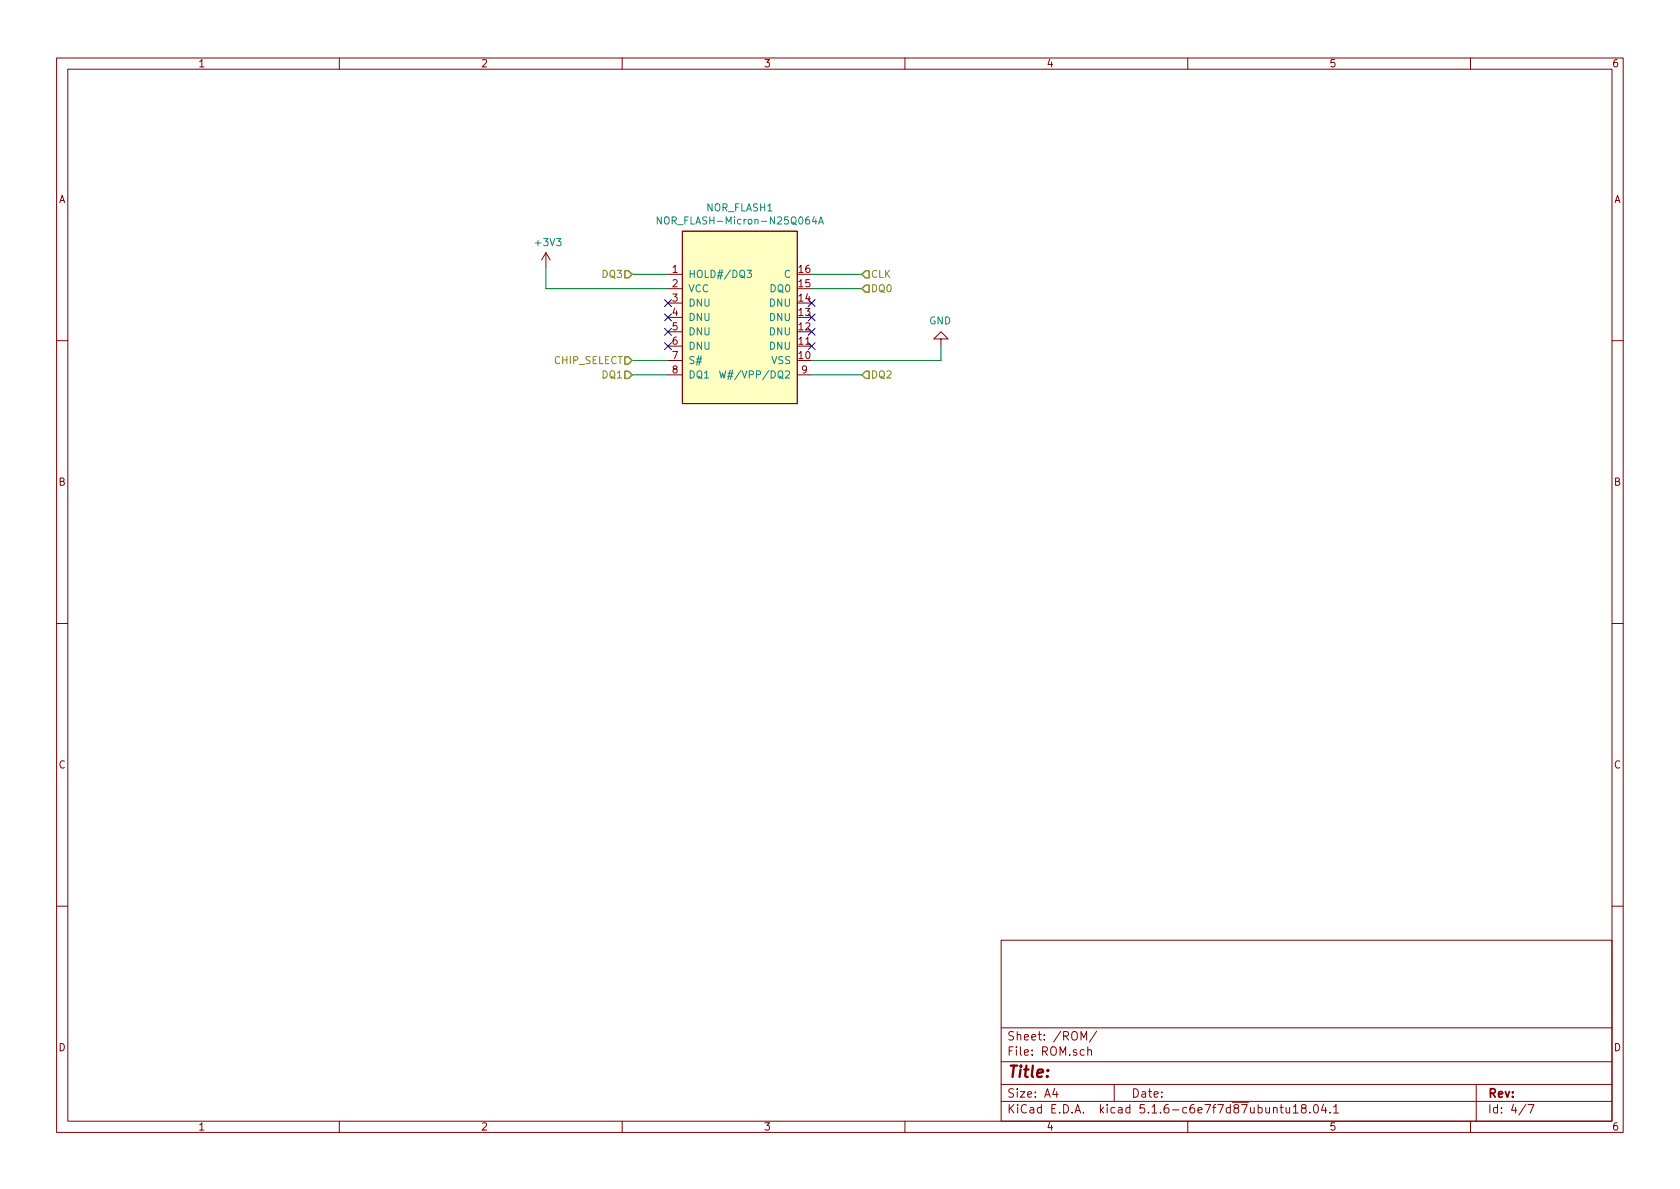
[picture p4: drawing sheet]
EESchema Schematic File Version 4
EELAYER 30 0
EELAYER END
$Descr A4 11693 8268
encoding utf-8
Sheet 4 7
Title ""
Date ""
Rev ""
Comp ""
Comment1 ""
Comment2 ""
Comment3 ""
Comment4 ""
$EndDescr
$Comp
L Alessandro_Custom:NOR_FLASH-Micron-N25Q064A NOR_FLASH?
U 1 1
P 4750 1600
AR Path="/5F64163B/5F673E59/5F8F800A" Ref="NOR_FLASH?"  Part="1" 
AR Path="/5F64163B/5F61096F/5F8F800A" Ref="NOR_FLASH?"  Part="1" 
AR Path="/5F64163B/5F610B6B/5F8F800A" Ref="NOR_FLASH?"  Part="1" 
AR Path="/5F64163B/5F610D67/5F8F800A" Ref="NOR_FLASH?"  Part="1" 
AR Path="/5F64163B/5F610FC5/5F8F800A" Ref="NOR_FLASH?"  Part="1" 
AR Path="/5F64163B/5F61114A/5F8F800A" Ref="NOR_FLASH?"  Part="1" 
AR Path="/5F64163B/5F611434/5F8F800A" Ref="NOR_FLASH?"  Part="1" 
AR Path="/5F64163B/5F6116C3/5F8F800A" Ref="NOR_FLASH?"  Part="1" 
AR Path="/5F64163B/5F8EEADB/5F8F800A" Ref="NOR_FLASH?"  Part="1" 
AR Path="/5F64163B/5F8EEAE3/5F8F800A" Ref="NOR_FLASH?"  Part="1" 
AR Path="/5F64163B/5F8EEAEB/5F8F800A" Ref="NOR_FLASH?"  Part="1" 
AR Path="/5F64163B/5F8EEAF3/5F8F800A" Ref="NOR_FLASH?"  Part="1" 
AR Path="/5F64163B/5F8EEAFB/5F8F800A" Ref="NOR_FLASH?"  Part="1" 
AR Path="/5F64163B/5F8F800A" Ref="NOR_FLASH1"  Part="1" 
F 0 "NOR_FLASH1" H 5150 1765 50  0000 C CNN
F 1 "NOR_FLASH-Micron-N25Q064A" H 5150 1674 50  0000 C CNN
F 2 "" H 4750 1600 50  0001 C CNN
F 3 "" H 4750 1600 50  0001 C CNN
	1    4750 1600
	1    0    0    -1  
$EndComp
NoConn ~ 4650 2100
NoConn ~ 4650 2200
NoConn ~ 4650 2300
NoConn ~ 4650 2400
NoConn ~ 5650 2100
NoConn ~ 5650 2200
NoConn ~ 5650 2300
NoConn ~ 5650 2400
Wire Wire Line
	3800 2000 3800 1850
Wire Wire Line
	3800 2000 4650 2000
$Comp
L power:+3V3 #PWR?
U 1 1
P 3800 1850
AR Path="/5F64163B/5F673E59/5F8F801A" Ref="#PWR?"  Part="1" 
AR Path="/5F64163B/5F61096F/5F8F801A" Ref="#PWR?"  Part="1" 
AR Path="/5F64163B/5F610B6B/5F8F801A" Ref="#PWR?"  Part="1" 
AR Path="/5F64163B/5F610D67/5F8F801A" Ref="#PWR?"  Part="1" 
AR Path="/5F64163B/5F610FC5/5F8F801A" Ref="#PWR?"  Part="1" 
AR Path="/5F64163B/5F61114A/5F8F801A" Ref="#PWR?"  Part="1" 
AR Path="/5F64163B/5F611434/5F8F801A" Ref="#PWR?"  Part="1" 
AR Path="/5F64163B/5F6116C3/5F8F801A" Ref="#PWR?"  Part="1" 
AR Path="/5F64163B/5F8EEADB/5F8F801A" Ref="#PWR?"  Part="1" 
AR Path="/5F64163B/5F8EEAE3/5F8F801A" Ref="#PWR?"  Part="1" 
AR Path="/5F64163B/5F8EEAEB/5F8F801A" Ref="#PWR?"  Part="1" 
AR Path="/5F64163B/5F8EEAF3/5F8F801A" Ref="#PWR?"  Part="1" 
AR Path="/5F64163B/5F8EEAFB/5F8F801A" Ref="#PWR?"  Part="1" 
AR Path="/5F64163B/5F8F801A" Ref="#PWR018"  Part="1" 
F 0 "#PWR018" H 3800 1700 50  0001 C CNN
F 1 "+3V3" H 3815 2023 50  0000 C CNN
F 2 "" H 3800 1850 50  0001 C CNN
F 3 "" H 3800 1850 50  0001 C CNN
	1    3800 1850
	1    0    0    -1  
$EndComp
Wire Wire Line
	5650 2500 6550 2500
Wire Wire Line
	6550 2500 6550 2400
$Comp
L power:GND #PWR?
U 1 1
P 6550 2400
AR Path="/5F64163B/5F673E59/5F8F8022" Ref="#PWR?"  Part="1" 
AR Path="/5F64163B/5F61096F/5F8F8022" Ref="#PWR?"  Part="1" 
AR Path="/5F64163B/5F610B6B/5F8F8022" Ref="#PWR?"  Part="1" 
AR Path="/5F64163B/5F610D67/5F8F8022" Ref="#PWR?"  Part="1" 
AR Path="/5F64163B/5F610FC5/5F8F8022" Ref="#PWR?"  Part="1" 
AR Path="/5F64163B/5F61114A/5F8F8022" Ref="#PWR?"  Part="1" 
AR Path="/5F64163B/5F611434/5F8F8022" Ref="#PWR?"  Part="1" 
AR Path="/5F64163B/5F6116C3/5F8F8022" Ref="#PWR?"  Part="1" 
AR Path="/5F64163B/5F8EEADB/5F8F8022" Ref="#PWR?"  Part="1" 
AR Path="/5F64163B/5F8EEAE3/5F8F8022" Ref="#PWR?"  Part="1" 
AR Path="/5F64163B/5F8EEAEB/5F8F8022" Ref="#PWR?"  Part="1" 
AR Path="/5F64163B/5F8EEAF3/5F8F8022" Ref="#PWR?"  Part="1" 
AR Path="/5F64163B/5F8EEAFB/5F8F8022" Ref="#PWR?"  Part="1" 
AR Path="/5F64163B/5F8F8022" Ref="#PWR019"  Part="1" 
F 0 "#PWR019" H 6550 2150 50  0001 C CNN
F 1 "GND" H 6555 2227 50  0000 C CNN
F 2 "" H 6550 2400 50  0001 C CNN
F 3 "" H 6550 2400 50  0001 C CNN
	1    6550 2400
	-1   0    0    1   
$EndComp
Wire Wire Line
	4650 2500 4400 2500
Text HLabel 6000 2000 2    50   Input ~ 0
DQ0
Wire Wire Line
	5650 2000 6000 2000
Text HLabel 4400 2600 0    50   Input ~ 0
DQ1
Wire Wire Line
	4650 2600 4400 2600
Wire Wire Line
	4650 1900 4400 1900
Wire Wire Line
	5650 1900 6000 1900
Wire Wire Line
	5650 2600 6000 2600
Text HLabel 6000 1900 2    50   Input ~ 0
CLK
Text HLabel 4400 1900 0    50   Input ~ 0
DQ3
Text HLabel 6000 2600 2    50   Input ~ 0
DQ2
Text HLabel 4400 2500 0    50   Input ~ 0
CHIP_SELECT
$EndSCHEMATC
